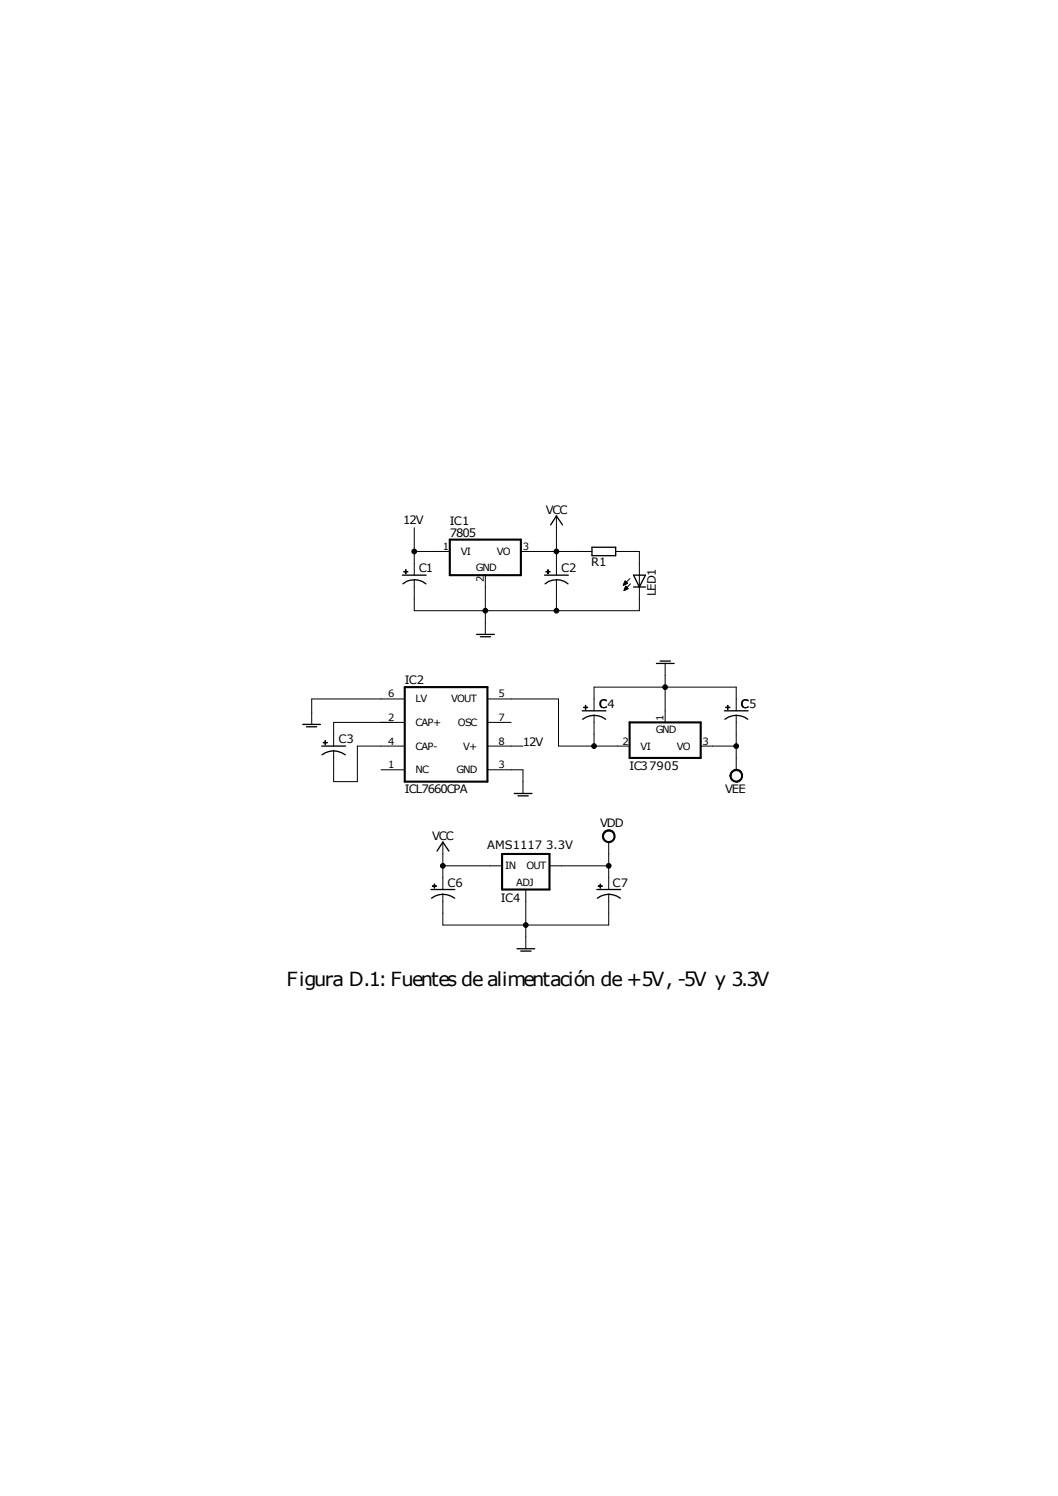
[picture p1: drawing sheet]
<svg xmlns="http://www.w3.org/2000/svg" width="210mm" height="297mm" viewBox="0 0 210 297" stroke-linecap="round" stroke-linejoin="round" font-family="sans-serif">
<path d="M89.3 107.1h14.1v7.1h-14.1zM80.3 136.4h16.4v18.8h-16.4zM125 143.4h14.1v7.1h-14.1zM99.7 169.5h9.4v7.1h-9.4z" fill="none" stroke="#000" stroke-width=".42"/>
<g fill="none" stroke="#000" stroke-width=".2">
<path d="M82.2 109.5h7.1M82.2 104.8v9.4M96.3 114.2v11.7M103.4 109.5h14.1M110.4 102.4v11.8M110.4 115.1v6.1M122.2 109.5h4.7v11.7h-44.7v-6.1M123.8 116.1h.1M123.8 116.1h.2M123.8 116h.4M123.9 115.9h.4M123.9 115.9h.6"/>
<path d="M123.9 117.2h.1M123.9 115.8h.6M123.9 115.7h.5M123.9 117.1h.2M123.9 117.1h.4M124 115.7h.4M124 115.5h.3M124 117h.4M124 116.9h.6M124 115.5h.2M124 116.9h.7M124.1 115.3l.5 .5-.9 .4z"/>
<path d="M124.1 115.4h.1M124.1 116.7h.5M124.1 116.7h.4M124.1 116.6h.3M124.1 116.5h.2M124.2 116.5h.1M124.7 116.9l-.5-.5-.3 .8M124.7 116.9l-.8 .3M125 114.9l-1.3 1.3M125.1 115.9l-1.2 1.3M80.3 138.8h-18.4v5M96.7 138.8h14.2v9.3h14.1"/>
<path d="M132 131.7v11.7M75.6 152.8h4.7M80.3 148.1h-9.4v7.1h-4.7v-6.1M80.3 143.4h-14.1v4.7M96.7 148.1h7.1M96.7 152.8h7.1v4.7M96.7 143.4h4.8M117.9 141.1v-4.7h28.2v4.7M117.9 142v6.1M139.1 148.1h7M146.1 142v10.8M87.9 171.9h11.8"/>
<path d="M87.9 167.2v9.4M87.9 177.5v6.1h32.9v-6.1M104.4 176.6v11.8M109.1 171.9h11.7M120.8 167.2v9.4"/>
</g>
<g fill="none" stroke="#000" stroke-width=".26">
<path d="M79.9 114.2h4.7M82.2 115.1l1.6 .3 .7 .5M82.2 115.1l-.8 .1-.7 .2-.7 .5M108.1 114.2h4.7M109.3 104.2l1.1-1.8 1.2 1.8M110.4 115.1l1.7 .3 .6 .5M110.4 115.1l-.7 .1-.8 .2-.7 .5M117.5 108.6h4.7v1.7h-4.7zM125.8 114.2h2.3l-1.2 2.3zM125.8 116.5h2.3M94.6 125.9h3.5M95.3 126.4h2.1"/>
<path d="M130.3 131.7h3.5M131 131.2h2.1M60.1 143.8h3.5M60.8 144.3h2.1M63.9 148.1h4.7M63.9 149.8a3.8 3.8 0 0 1 4.6 0M102.1 157.5h3.5M102.8 158h2M115.6 141.1h4.7M115.7 142.8a3.7 3.7 0 0 1 4.5 0M143.8 141.1h4.7M143.9 142.8a3.7 3.7 0 0 1 4.5 0"/>
<path d="M85.5 176.6h4.7M85.7 178.3a3.8 3.8 0 0 1 4.5 0M86.7 169l1.2-1.8 1.2 1.8M118.5 176.6h4.7M118.6 178.3a3.7 3.7 0 0 1 4.5 0M102.6 188.4h3.5M103.4 188.8h2"/>
</g>
<g fill="#000" stroke="#000" stroke-width=".2">
<path d="M80.1 113.5h.9v.1h-.9z" fill-rule="evenodd"/>
<path d="M80.5 113.1h.1v.8h-.1z" fill-rule="evenodd"/>
<path d="M108.4 113.5h.8v.1h-.8z" fill-rule="evenodd"/>
<path d="M108.7 113.1h.1v.8h-.1z" fill-rule="evenodd"/>
<path d="M64.1 147.4h.9v.1h-.9z" fill-rule="evenodd"/>
<path d="M64.5 147h.1v.9h-.1z" fill-rule="evenodd"/>
<path d="M115.8 140.4h.9v.1h-.9z" fill-rule="evenodd"/>
<path d="M116.2 140h.1v.9h-.1z" fill-rule="evenodd"/>
<path d="M144 140.4h.9v.1h-.9z" fill-rule="evenodd"/>
<path d="M144.4 140h.1v.9h-.1z" fill-rule="evenodd"/>
<path d="M145.3 153.1a1.27 1.27 0 0 1 2 .3 1.27 1.27 0 0 1-.8 1.9 1.27 1.27 0 0 1-1.6-1.3h.2a1.05 1.05 0 0 1 1.4-1 1.05 1.05 0 0 1 .4 1.7 1.05 1.05 0 0 1-1.7-.3l-.1-.4h-.2l.1-.5z" fill-rule="evenodd"/>
<path d="M85.8 175.9h.8v.1h-.8z" fill-rule="evenodd"/>
<path d="M86.2 175.5h.1v.8h-.1z" fill-rule="evenodd"/>
<path d="M118.7 175.9h.9v.1h-.9z" fill-rule="evenodd"/>
<path d="M119.1 175.5h.1v.8h-.1z" fill-rule="evenodd"/>
<path d="M120 165a1.27 1.27 0 0 1 2 .4 1.27 1.27 0 0 1-.8 1.8 1.27 1.27 0 0 1-1.6-1.2h.2a1.05 1.05 0 0 1 1.4-1 1.05 1.05 0 0 1 .4 1.7 1.05 1.05 0 0 1-1.7-.2l-.1-.5h-.2l.1-.5z" fill-rule="evenodd"/>
<circle cx="82.2" cy="109.5" r=".47"/>
<circle cx="110.4" cy="109.5" r=".47"/>
<circle cx="96.3" cy="121.2" r=".47"/>
<circle cx="110.4" cy="121.2" r=".47"/>
<circle cx="132" cy="136.4" r=".47"/>
<circle cx="117.9" cy="148.1" r=".47"/>
<circle cx="146.1" cy="148.1" r=".47"/>
<circle cx="87.9" cy="171.9" r=".47"/>
<circle cx="120.8" cy="171.9" r=".47"/>
<circle cx="104.4" cy="183.6" r=".47"/>
</g>
<text font-size="3.8" x="56.9" y="195.8">Figura D.1:Fuentes de alimentación de +5V, -5V y 3.3V</text>
<g font-size="2.3">
<text x="80" y="104.1">12V</text>
<text x="89.3" y="106.6">7805</text>
<text x="89.3" y="104.2">IC1</text>
<text x="108.3" y="102.1">VCC</text>
<text x="83.2" y="113.6">C1</text>
<text x="111.4" y="113.6">C2</text>
<text x="117.4" y="112.5">R1</text>
<text x="130.2" y="118.4" transform="rotate(-90 130.2 118.4)">LED1</text>
<text x="80.3" y="135.8">IC2</text>
<text x="119" y="140.5">C4</text>
<text x="147.1" y="140.5">C5</text>
<text x="67.2" y="147.5">C3</text>
<text x="103.8" y="148.1">12V</text>
<text x="125" y="152.8">IC37905</text>
<text x="80.3" y="157.5">ICL7660CPA</text>
<text x="143.9" y="157.4">VEE</text>
<text x="85.8" y="166.9">VCC</text>
<text x="119.1" y="164.3">VDD</text>
<text x="96.7" y="168.6">AMS1117 3.3V</text>
<text x="88.8" y="176">C6</text>
<text x="99.4" y="179">IC4</text>
<text x="121.6" y="176">C7</text>
</g>
<g font-size="2">
<text x="87.9" y="109.2">1</text>
<text x="91.5" y="110.2">VI</text>
<text x="94.5" y="113.5">GND</text>
<text x="98.6" y="110.2">VO</text>
<text x="103.8" y="109.2">3</text>
<text x="96" y="115.6" transform="rotate(-90 96 115.6)">2</text>
<text x="77" y="138.4">6</text>
<text x="77" y="143.1">2</text>
<text x="82.5" y="139.4">LV</text>
<text x="89.5" y="139.4">VOUT</text>
<text x="98.9" y="138.4">5</text>
<text x="98.9" y="143.1">7</text>
<text x="131.7" y="143.1" transform="rotate(-90 131.7 143.1)">1</text>
<text x="77" y="147.8">4</text>
<text x="82.5" y="148.9">CAP-</text>
<text x="82.5" y="144.2">CAP+</text>
<text x="90.9" y="144.2">OSC</text>
<text x="91.9" y="148.9">V+</text>
<text x="98.9" y="147.8">8</text>
<text x="123.6" y="147.8">2</text>
<text x="127.2" y="148.9">VI</text>
<text x="130.1" y="145.6">GND</text>
<text x="134.3" y="148.9">VO</text>
<text x="139.4" y="147.8">3</text>
<text x="77" y="152.5">1</text>
<text x="82.5" y="153.6">NC</text>
<text x="90.6" y="153.6">GND</text>
<text x="98.9" y="152.5">3</text>
<text x="100.3" y="172.5">IN</text>
<text x="104.5" y="172.5">OUT</text>
<text x="102.5" y="175.9">ADJ</text>
</g>
</svg>
